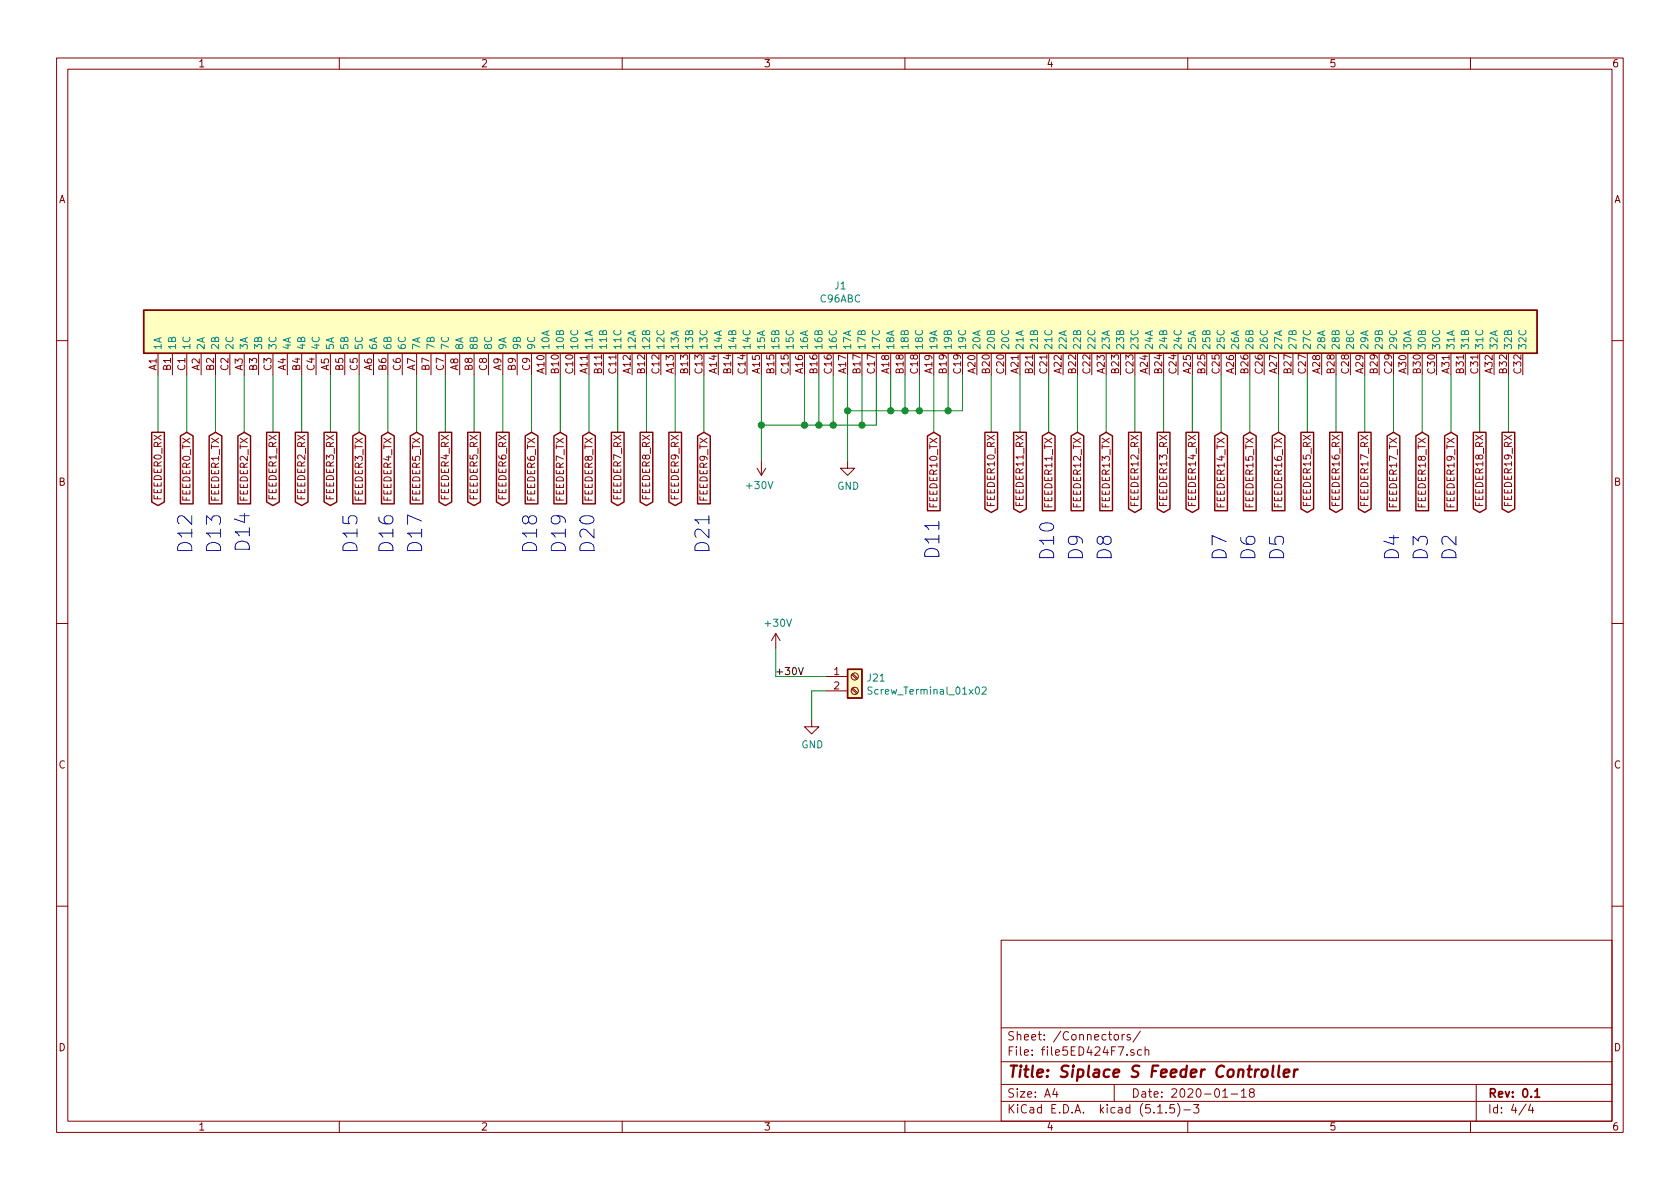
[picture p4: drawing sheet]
EESchema Schematic File Version 4
EELAYER 30 0
EELAYER END
$Descr A4 11693 8268
encoding utf-8
Sheet 4 4
Title "Siplace S Feeder Controller"
Date "2020-01-18"
Rev "0.1"
Comp ""
Comment1 ""
Comment2 ""
Comment3 ""
Comment4 ""
$EndDescr
$Comp
L power:GND #PWR0107
U 1 1
P 5900 3200
F 0 "#PWR0107" H 5900 2950 50  0001 C CNN
F 1 "GND" H 5905 3027 50  0000 C CNN
F 2 "" H 5900 3200 50  0001 C CNN
F 3 "" H 5900 3200 50  0001 C CNN
	1    5900 3200
	1    0    0    -1  
$EndComp
$Comp
L Connector:Screw_Terminal_01x02 J21
U 1 1
P 5950 4700
F 0 "J21" H 6030 4692 50  0000 L CNN
F 1 "Screw_Terminal_01x02" H 6030 4601 50  0000 L CNN
F 2 "TerminalBlock_Phoenix:TerminalBlock_Phoenix_MKDS-1,5-2-5.08_1x02_P5.08mm_Horizontal" H 5950 4700 50  0001 C CNN
F 3 "~" H 5950 4700 50  0001 C CNN
	1    5950 4700
	1    0    0    -1  
$EndComp
Wire Wire Line
	5750 4800 5650 4800
Wire Wire Line
	5650 4800 5650 5000
$Comp
L power:GND #PWR0108
U 1 1
P 5650 5000
F 0 "#PWR0108" H 5650 4750 50  0001 C CNN
F 1 "GND" H 5655 4827 50  0000 C CNN
F 2 "" H 5650 5000 50  0001 C CNN
F 3 "" H 5650 5000 50  0001 C CNN
	1    5650 5000
	1    0    0    -1  
$EndComp
Text Label 5600 4700 2    50   ~ 0
+30V
Text GLabel 1300 3000 3    50   Input ~ 0
FEEDER0_TX
Text GLabel 1100 3000 3    50   Output ~ 0
FEEDER0_RX
Text GLabel 2100 3000 3    50   Output ~ 0
FEEDER2_RX
Text GLabel 2700 3000 3    50   Input ~ 0
FEEDER4_TX
Text GLabel 3100 3000 3    50   Output ~ 0
FEEDER4_RX
Text GLabel 3700 3000 3    50   Input ~ 0
FEEDER6_TX
Text GLabel 3500 3000 3    50   Output ~ 0
FEEDER6_RX
Text GLabel 4100 3000 3    50   Input ~ 0
FEEDER8_TX
Text GLabel 4500 3000 3    50   Output ~ 0
FEEDER8_RX
Text GLabel 6500 3000 3    50   Input ~ 0
FEEDER10_TX
Text GLabel 6900 3000 3    50   Output ~ 0
FEEDER10_RX
Text GLabel 7500 3000 3    50   Input ~ 0
FEEDER12_TX
Text GLabel 7900 3000 3    50   Output ~ 0
FEEDER12_RX
Text GLabel 8500 3000 3    50   Input ~ 0
FEEDER14_TX
Text GLabel 8300 3000 3    50   Output ~ 0
FEEDER14_RX
Text GLabel 8900 3000 3    50   Input ~ 0
FEEDER16_TX
Text GLabel 9300 3000 3    50   Output ~ 0
FEEDER16_RX
Text GLabel 9900 3000 3    50   Input ~ 0
FEEDER18_TX
Text GLabel 10300 3000 3    50   Output ~ 0
FEEDER18_RX
Text GLabel 1700 3000 3    50   Input ~ 0
FEEDER2_TX
Text GLabel 1500 3000 3    50   Input ~ 0
FEEDER1_TX
Text GLabel 1900 3000 3    50   Output ~ 0
FEEDER1_RX
Text GLabel 2500 3000 3    50   Input ~ 0
FEEDER3_TX
Text GLabel 2300 3000 3    50   Output ~ 0
FEEDER3_RX
Text GLabel 3900 3000 3    50   Input ~ 0
FEEDER7_TX
Text GLabel 3300 3000 3    50   Output ~ 0
FEEDER5_RX
Text GLabel 2900 3000 3    50   Input ~ 0
FEEDER5_TX
Text GLabel 4300 3000 3    50   Output ~ 0
FEEDER7_RX
Text GLabel 4900 3000 3    50   Input ~ 0
FEEDER9_TX
Text GLabel 4700 3000 3    50   Output ~ 0
FEEDER9_RX
Text GLabel 7300 3000 3    50   Input ~ 0
FEEDER11_TX
Text GLabel 7100 3000 3    50   Output ~ 0
FEEDER11_RX
Text GLabel 7700 3000 3    50   Input ~ 0
FEEDER13_TX
Text GLabel 8100 3000 3    50   Output ~ 0
FEEDER13_RX
Text GLabel 8700 3000 3    50   Input ~ 0
FEEDER15_TX
Text GLabel 9100 3000 3    50   Output ~ 0
FEEDER15_RX
Text GLabel 9700 3000 3    50   Input ~ 0
FEEDER17_TX
Text GLabel 9500 3000 3    50   Output ~ 0
FEEDER17_RX
Text GLabel 10100 3000 3    50   Input ~ 0
FEEDER19_TX
Text GLabel 10500 3000 3    50   Output ~ 0
FEEDER19_RX
Wire Wire Line
	5400 4500 5400 4700
Text Notes 1350 3850 1    98   ~ 0
D12
Text Notes 1550 3850 1    98   ~ 0
D13
Text Notes 1750 3550 3    98   ~ 0
D14
Text Notes 2750 3850 1    98   ~ 0
D16
Text Notes 3750 3850 1    98   ~ 0
D18
Text Notes 4150 3850 1    98   ~ 0
D20
Text Notes 6550 3600 3    98   ~ 0
D11
Text Notes 7550 3900 1    98   ~ 0
D9
Text Notes 8550 3900 1    98   ~ 0
D7
Text Notes 8950 3900 1    98   ~ 0
D5
Text Notes 9950 3900 1    98   ~ 0
D3
Text Notes 2500 3850 1    98   ~ 0
D15
Text Notes 2950 3850 1    98   ~ 0
D17
Text Notes 3950 3850 1    98   ~ 0
D19
Text Notes 4950 3850 1    98   ~ 0
D21
Text Notes 7350 3900 1    98   ~ 0
D10
Text Notes 7750 3900 1    98   ~ 0
D8
Text Notes 8750 3900 1    98   ~ 0
D6
Text Notes 9750 3900 1    98   ~ 0
D4
Text Notes 10150 3900 1    98   ~ 0
D2
Wire Wire Line
	5400 4700 5750 4700
$Comp
L power:+30V #PWR0101
U 1 1
P 5400 4500
F 0 "#PWR0101" H 5400 4350 50  0001 C CNN
F 1 "+30V" H 5415 4673 50  0000 C CNN
F 2 "" H 5400 4500 50  0001 C CNN
F 3 "" H 5400 4500 50  0001 C CNN
	1    5400 4500
	1    0    0    -1  
$EndComp
$Comp
L Connector:C96ABC J1
U 1 1
P 5900 2300
F 0 "J1" V 6217 2350 50  0000 C CNN
F 1 "C96ABC" V 6126 2350 50  0000 C CNN
F 2 "5650889-5:TE_5650889-5" H 5900 2350 50  0001 C CNN
F 3 " ~" H 5900 2350 50  0001 C CNN
	1    5900 2300
	0    -1   -1   0   
$EndComp
Wire Wire Line
	5300 2600 5300 2950
Wire Wire Line
	5300 2950 5600 2950
Wire Wire Line
	6000 2950 6000 2600
Wire Wire Line
	6100 2600 6100 2950
Wire Wire Line
	6100 2950 6000 2950
Connection ~ 6000 2950
Connection ~ 5600 2950
Wire Wire Line
	5600 2950 5700 2950
Wire Wire Line
	5600 2600 5600 2950
Wire Wire Line
	5700 2600 5700 2950
Connection ~ 5700 2950
Wire Wire Line
	5700 2950 5800 2950
Wire Wire Line
	5800 2600 5800 2950
Connection ~ 5800 2950
Wire Wire Line
	5800 2950 6000 2950
Wire Wire Line
	5900 2600 5900 2850
Wire Wire Line
	5900 2850 6200 2850
Wire Wire Line
	6700 2850 6700 2600
Wire Wire Line
	6600 2600 6600 2850
Connection ~ 6600 2850
Wire Wire Line
	6600 2850 6700 2850
Wire Wire Line
	6200 2600 6200 2850
Connection ~ 6200 2850
Wire Wire Line
	6200 2850 6300 2850
Wire Wire Line
	6300 2600 6300 2850
Connection ~ 6300 2850
Wire Wire Line
	6300 2850 6400 2850
Wire Wire Line
	6400 2600 6400 2850
Connection ~ 6400 2850
Wire Wire Line
	6400 2850 6600 2850
Wire Wire Line
	1100 3000 1100 2600
Wire Wire Line
	1300 2600 1300 3000
Wire Wire Line
	1500 3000 1500 2600
Wire Wire Line
	1700 2600 1700 3000
Wire Wire Line
	1900 3000 1900 2600
Wire Wire Line
	2100 2600 2100 3000
Wire Wire Line
	2300 3000 2300 2600
Wire Wire Line
	2500 2600 2500 3000
Wire Wire Line
	2700 3000 2700 2600
Wire Wire Line
	2900 2600 2900 3000
Wire Wire Line
	3100 3000 3100 2600
Wire Wire Line
	3300 2600 3300 3000
Wire Wire Line
	3500 3000 3500 2600
Wire Wire Line
	3700 2600 3700 3000
Wire Wire Line
	3900 3000 3900 2600
Wire Wire Line
	4100 2600 4100 3000
Wire Wire Line
	4300 3000 4300 2600
Wire Wire Line
	4500 2600 4500 3000
Wire Wire Line
	4700 3000 4700 2600
Wire Wire Line
	4900 2600 4900 3000
Wire Wire Line
	6500 3000 6500 2600
Wire Wire Line
	6900 2600 6900 3000
Wire Wire Line
	7100 3000 7100 2600
Wire Wire Line
	7300 2600 7300 3000
Wire Wire Line
	7500 3000 7500 2600
Wire Wire Line
	7700 2600 7700 3000
Wire Wire Line
	7900 3000 7900 2600
Wire Wire Line
	8100 2600 8100 3000
Wire Wire Line
	8300 3000 8300 2600
Wire Wire Line
	8500 2600 8500 3000
Wire Wire Line
	8700 3000 8700 2600
Wire Wire Line
	8900 2600 8900 3000
Wire Wire Line
	9100 3000 9100 2600
Wire Wire Line
	9300 2600 9300 3000
Wire Wire Line
	9500 3000 9500 2600
Wire Wire Line
	9700 2600 9700 3000
Wire Wire Line
	9900 3000 9900 2600
Wire Wire Line
	10100 2600 10100 3000
Wire Wire Line
	10300 3000 10300 2600
Wire Wire Line
	10500 2600 10500 3000
Wire Wire Line
	5300 2950 5300 3200
Connection ~ 5300 2950
Wire Wire Line
	5900 2850 5900 3200
Connection ~ 5900 2850
$Comp
L power:+30V #PWR0102
U 1 1
P 5300 3200
F 0 "#PWR0102" H 5300 3050 50  0001 C CNN
F 1 "+30V" H 5315 3373 50  0000 C CNN
F 2 "" H 5300 3200 50  0001 C CNN
F 3 "" H 5300 3200 50  0001 C CNN
	1    5300 3200
	-1   0    0    1   
$EndComp
$EndSCHEMATC
